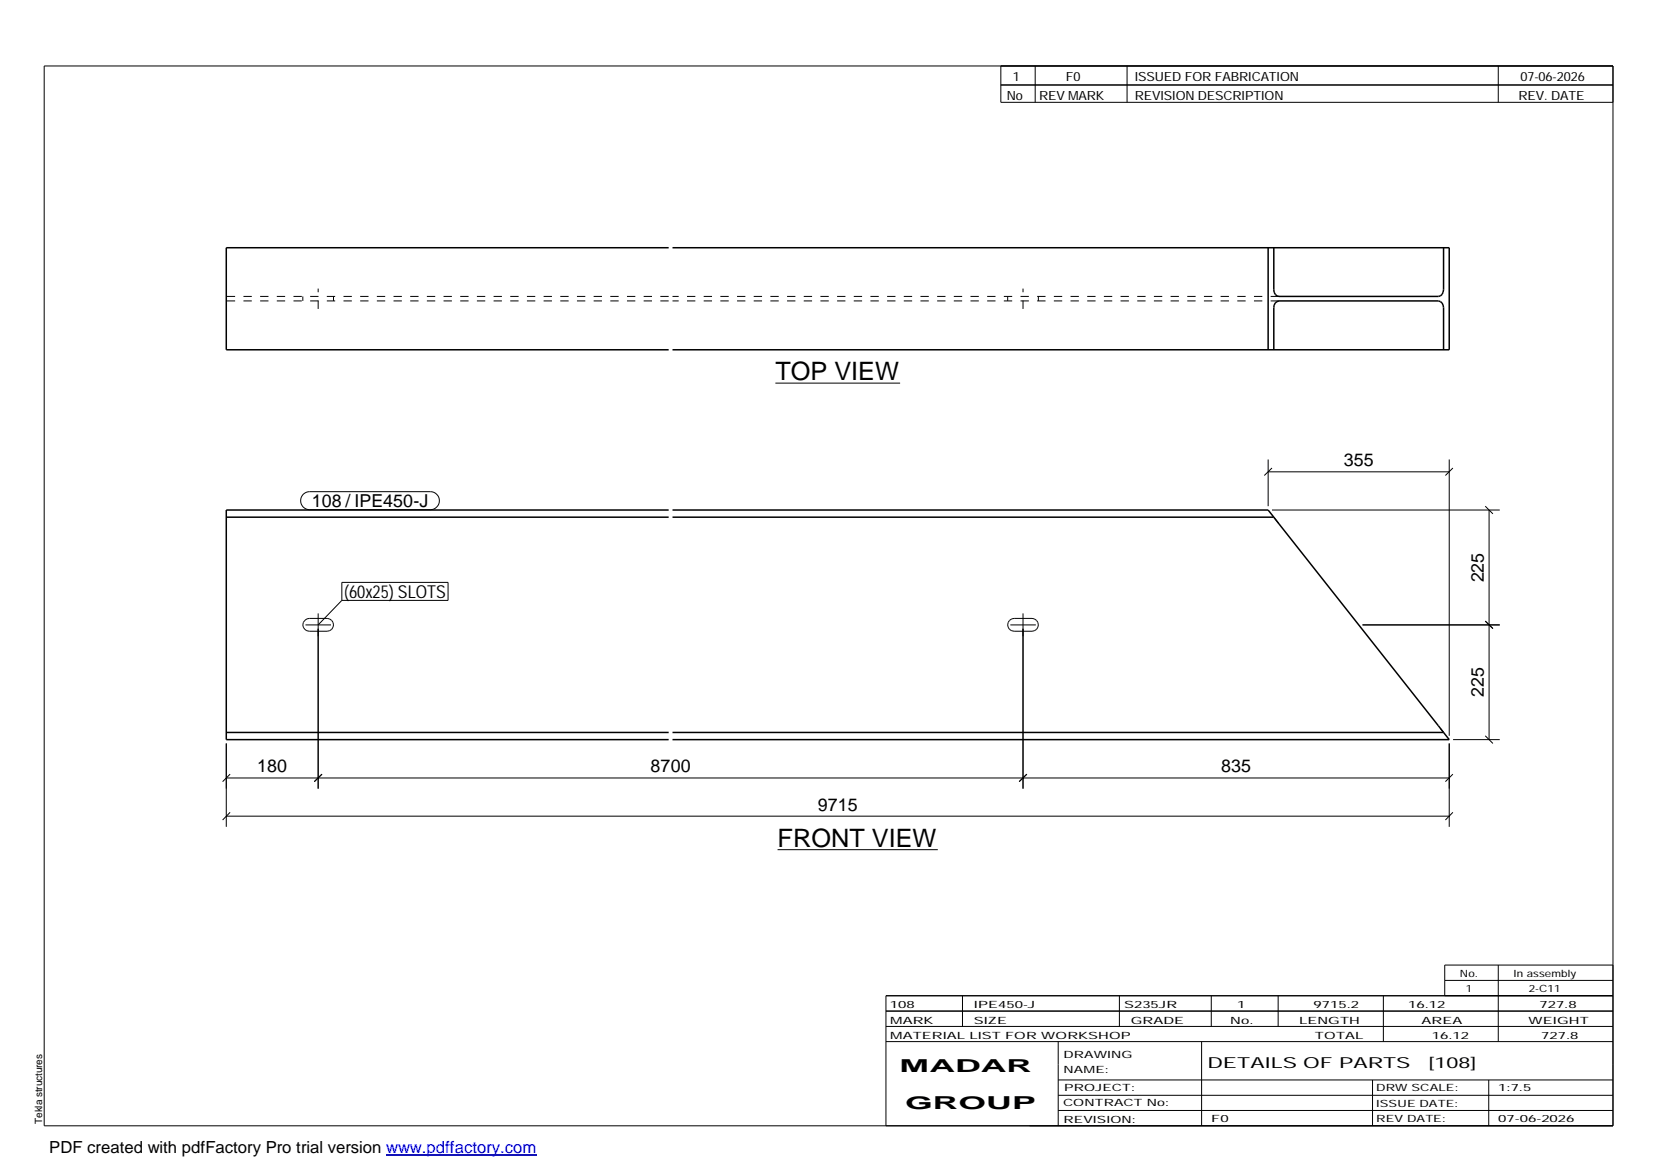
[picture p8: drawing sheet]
<svg xmlns="http://www.w3.org/2000/svg" width="420mm" height="297mm" viewBox="0 0 420 297" stroke-linecap="round" stroke-linejoin="round" font-family="sans-serif">
<g fill="none" stroke="#000" stroke-width=".25">
<path d="M11.2 16.7h398.3v269.1h-398.3zM254.1 16.7v9.3h155.4M262.8 16.7v9.3M286.1 16.7v9.3M380.4 16.7v9.3M254.1 21.6h155.4M196.8 97.3h31.7M321.9 119.8h46M321.9 116.7v11.8M322.9 118.8l-1.9 1.9M367.9 116.7v70.1M368.9 118.8l-2 1.9"/>
<path d="M77 125.5l.7-.5 .9-.2h30.7a2.29 2.29 0 0 1 2.2 2.3 2.29 2.29 0 0 1-2.2 2.3h-30.7a2.3 2.3 0 0 1-2.1-1.4 2.3 2.3 0 0 1 .5-2.5zM322.9 129.5h57.8M377.1 128.5l1.9 2M378 129.5v58.3M77.4 157.5l.5-.4 .6-.1h4.6a1.63 1.63 0 0 1 1.6 1.6 1.63 1.63 0 0 1-1.6 1.7h-4.6a1.6 1.6 0 0 1-1.5-1 1.6 1.6 0 0 1 .4-1.8zM77.6 158.7h6.4M80.8 155.7v44.5M86.8 147.9h26.9v4.5h-26.9zM86.8 152.4l-6 6.3M256.3 157.5l.5-.4 .7-.1h4.5a1.63 1.63 0 0 1 1.6 1.6 1.63 1.63 0 0 1-1.6 1.7h-4.5a1.62 1.62 0 0 1-1.5-1 1.62 1.62 0 0 1 .3-1.8zM256.5 158.7h6.5M259.7 155.7v44.5"/>
<path d="M345.9 158.7h34.8M377.1 157.7l1.9 1.9M57.4 188.8v21.1M57.4 197.5h310.5M58.4 196.5l-1.9 1.9M81.7 196.5l-1.9 1.9M260.7 196.5l-2 1.9M367.9 188.8v21.1M368.9 196.5l-2 1.9M368.9 187.8h11.8M377.1 186.8l1.9 2M57.4 207.2h310.5"/>
<path d="M58.4 206.2l-1.9 2M197.4 215.7h40.7M368.9 206.2l-2 2M224.9 256.7h184.6M244.3 252.8v7.8M284.2 252.8v7.8M307.5 252.8v7.8M324.5 252.8v7.8M351.2 252.8v11.6M366.8 248.9h42.7M380.4 245v19.4M409.5 245h-42.7v7.8"/>
<path d="M409.5 252.8h-184.6v33M224.9 264.4h184.6M224.9 260.6h184.6M268.6 264.4v21.4M268.6 274.2h140.9M268.6 278.1h140.9M305.1 264.4v21.4M348.4 274.2v11.6M378 274.2v11.6M268.6 281.9h140.9"/>
</g>
<g fill="none" stroke="#000" stroke-width=".38">
<path d="M169.8 62.9h-112.4v25.9h112.4M170.7 62.9h197.2v25.9h-197.2M321.9 62.9v25.9M323.4 62.9v10.7a1.55 1.55 0 0 0 1.3 1.7h40.5a1.55 1.55 0 0 0 1.3-1.7v-10.7M323.4 88.8v-10.7a1.55 1.55 0 0 1 1.3-1.7h40.5a1.55 1.55 0 0 1 1.3 1.7v10.7M57.4 131.3h112.4M169.8 129.5h-112.4v58.3h112.4M170.7 129.5h151.2l1.5 1.8M170.7 131.3h152.7M323.4 131.3l43.1 54.7M57.4 186h112.4M170.7 186h195.8"/>
<path d="M366.5 186l1.4 1.8h-197.2"/>
</g>
<path d="M76.9 75.3v1.1M80.8 78.4v-5.1M84.7 75.3v1.1M169.8 76.4h-112.4M169.8 75.3h-112.4M255.8 75.3v1.1M259.7 78.4v-5.1M263.6 75.3v1.1M324.7 76.4h-154M324.7 75.3h-154M324.7 133l-1.2-1.6M366.5 186l-.8-1.1" fill="none" stroke="#000" stroke-width=".25" stroke-dasharray="2.1 2.1" stroke-linecap="butt"/>
<path d="M98 293.3h38.2" fill="none" stroke="#00f" stroke-width=".3"/>
<g font-size="6.4">
<text x="196.8" y="96.5">TOP VIEW</text>
<text x="197.4" y="215">FRONT VIEW</text>
</g>
<g font-size="4.5">
<text x="341.2" y="118.3">355</text>
<text x="79.2" y="128.8">108 / IPE450-J</text>
<text x="376.7" y="147.9" transform="rotate(-90 376.7 147.9)">225</text>
<text x="87.4" y="151.8">(60x25) SLOTS</text>
<text x="376.7" y="177" transform="rotate(-90 376.7 177)">225</text>
<text x="65.3" y="196.1">180</text>
<text x="165.2" y="196.1">8700</text>
<text x="310" y="196.1">835</text>
<text x="207.6" y="205.8">9715</text>
<text x="228.4" y="272.3">MADAR</text>
<text x="229.8" y="281.6">GROUP</text>
</g>
<text font-size="4.2" x="12.5" y="292.7">PDF created with pdfFactory Pro trial version www.pdffactory.com</text>
<g font-size="3.9">
<text x="306.5" y="271.3">DETAILS OF PARTS</text>
<text x="362.7" y="271.3">[108]</text>
</g>
<g font-size="3.2">
<text x="257.1" y="20.5">1</text>
<text x="270.6" y="20.5">F0</text>
<text x="288.1" y="20.5">ISSUED FOR FABRICATION</text>
<text x="386" y="20.5">07-06-2026</text>
<text x="255.6" y="25.5">No</text>
<text x="263.8" y="25.5">REV MARK</text>
<text x="288.1" y="25.5">REVISION DESCRIPTION</text>
<text x="385.5" y="25.5">REV. DATE</text>
</g>
<g font-size="2.5">
<text x="370.6" y="247.9">No.</text>
<text x="372.1" y="251.8">1</text>
<text x="384.3" y="247.9">In assembly</text>
<text x="388.1" y="251.8">2-C11</text>
<text x="225.9" y="255.9">108</text>
<text x="247.3" y="255.9">IPE450-J</text>
<text x="285.4" y="255.9">S235JR</text>
<text x="314.1" y="255.9">1</text>
<text x="333.5" y="255.9">9715.2</text>
<text x="357.5" y="255.9">16.12</text>
<text x="390.8" y="255.9">727.8</text>
<text x="226" y="263.7">MATERIAL LIST FOR WORKSHOP</text>
<text x="226" y="259.9">MARK</text>
<text x="247.2" y="259.9">SIZE</text>
<text x="287.1" y="259.9">GRADE</text>
<text x="312.3" y="259.9">No.</text>
<text x="329.8" y="259.9">LENGTH</text>
<text x="333.8" y="263.7">TOTAL</text>
<text x="360.9" y="259.9">AREA</text>
<text x="363.5" y="263.7">16.12</text>
<text x="388.1" y="259.9">WEIGHT</text>
<text x="391.3" y="263.7">727.8</text>
<text x="270" y="268.5">DRAWING</text>
<text x="270" y="272.5">NAME:</text>
<text x="269.9" y="280.9">CONTRACT No:</text>
<text x="270.2" y="277">PROJECT:</text>
<text x="349.4" y="277.1">DRW SCALE:</text>
<text x="349.4" y="281">ISSUE DATE:</text>
<text x="380.4" y="277.1">1:7.5</text>
<text x="10.7" y="285.4" transform="rotate(-90 10.7 285.4)">Tekla structures</text>
<text x="270" y="285">REVISION:</text>
<text x="307.5" y="284.8">F0</text>
<text x="349.4" y="284.8">REV DATE:</text>
<text x="380.4" y="284.8">07-06-2026</text>
</g>
</svg>
